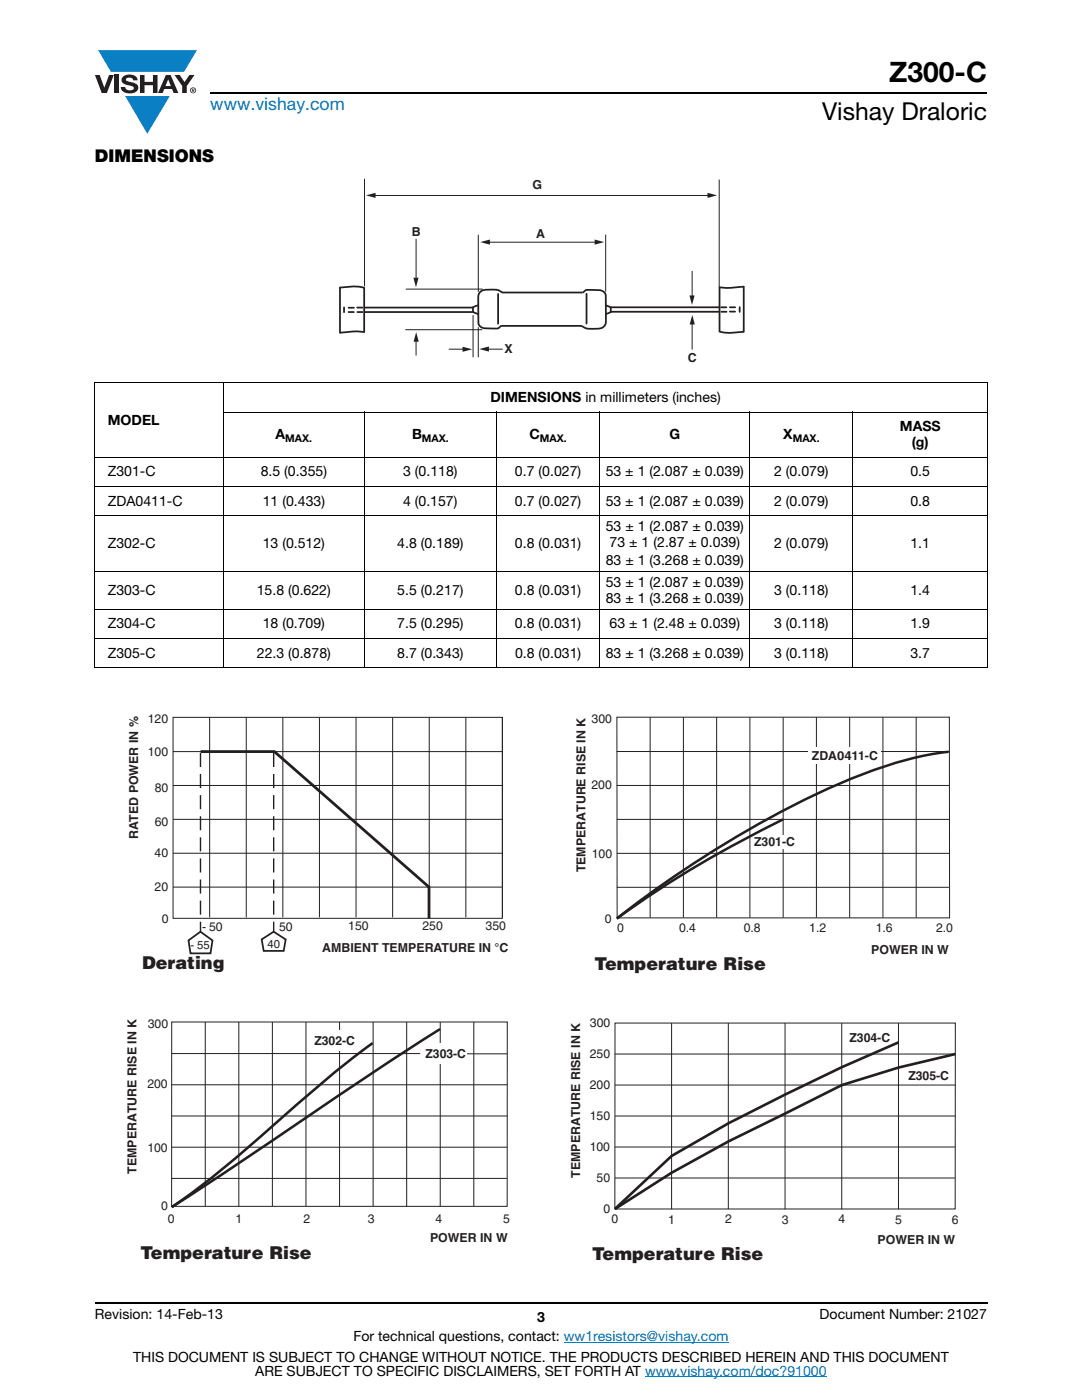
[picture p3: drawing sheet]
<svg xmlns="http://www.w3.org/2000/svg" width="216mm" height="279mm" viewBox="0 0 216 279" stroke-linecap="round" stroke-linejoin="round" font-family="sans-serif">
<g fill="#0a7fc3">
<path d="M19.6 10h19.7l-2.6 4.3h-1.1h-13.5z"/>
<path d="M25 19.2h8.9l-4.5 7.5z"/>
</g>
<g fill="#231f20">
<path d="M18.9 15h1l.9 2.5 1-2.5h.9l-1.4 3.6h-1z"/>
<path d="M22.9 15h.9v3.6h-.9z"/>
<path d="M24.6 15.3a2.1 2.1 0 0 1 2.8 .3l.1 .4h-.9a.79 .79 0 0 0-.7-.5 .79 .79 0 0 0-.8 .4l.3 .3 1 .2a1.08 1.08 0 0 1 1.2 1 1.08 1.08 0 0 1-1.1 1.2 1.73 1.73 0 0 1-2.4-1.2h.9a.96 .96 0 0 0 .8 .6 .96 .96 0 0 0 .9-.4 1.31 1.31 0 0 0-1.2-.6 1.03 1.03 0 0 1-1.1-.6 1.03 1.03 0 0 1 .2-1.1z"/>
<path d="M27.9 15h.9v1.3h1.7v-1.3h.9v3.6h-.9v-1.6h-1.7v1.6h-.9z"/>
<path d="M34.8 15h1.1l.9 1.4 1-1.4h1l-1.5 2.2v1.4h-.9v-1.4z"/>
<path d="M33.6 15.9l.5 1.3h-1.1zM33.1 15l-1.6 3.6h1l.3-.8h1.5l.3 .8h1l-1.6-3.6z"/>
<path d="M38.1 18a.46 .46 0 0 1 .9 0 .46 .46 0 0 1-.9 0zM37.9 18a.6 .6 0 0 0 1.2 0 .6 .6 0 0 0-1.2 0z"/>
<path d="M38.4 17.8h.2v.2h-.2zM38.3 17.7v.7h.1v-.3l.4 .3-.2-.3 .2-.2-.1-.2z"/>
</g>
<path d="M42 18.6h155M18.9 260h178.1" fill="none" stroke="#000" stroke-width=".36"/>
<path d="M112.5 267.9h32.9M128.7 274.8h36.3" fill="none" stroke="#007ec4" stroke-width=".2"/>
<g fill="none" stroke="#000" stroke-width=".2">
<path d="M18.9 76.4h178.2M18.9 76.5v56.6M44.6 76.3v57M197.1 76.5v56.6M18.9 91.2h178.2M18.9 97.1h178.2M44.5 82.3h152.6M72.7 82.2v51.1M99.1 82.2v51.1M119.7 82.2v51.1M149.6 82.2v51.1M170.2 82.2v51.1"/>
<path d="M18.9 102.9h178.2M18.9 114h178.2M18.9 121.6h178.2M18.9 127.4h178.2M18.9 133.2h178.2"/>
</g>
<path d="M67.7 35.7h80.9v37.2h-80.9z" fill="#fff"/>
<g fill="none" stroke="#231f20" stroke-width=".35">
<path d="M67.8 57.4l1.7-.2a7.8 7.8 0 0 1 3.2 .3M67.8 57.3v9.2M72.7 57.3v9M99.4 58.7v5.9M100.2 58.4l16.2-.1a1.3 1.3 0 0 1 1.5-.4h1.1a1.43 1.43 0 0 1 1.9 1.5v3.9a1.98 1.98 0 0 1-.5 2 6 6 0 0 1-3.8 .1l-.6-.4M100.2 58.4a4.7 4.7 0 0 0-3.9-.4 1.43 1.43 0 0 0-.9 1.5l.1 3.9a1.86 1.86 0 0 0 .5 1.9 9.1 9.1 0 0 0 3.5 .2l.6-.5M117 58.6v6M143.6 57.3v9M148.4 57.1v9.2M148.5 57.2h-.4a15.8 15.8 0 0 1-4.6 .1M68.7 61.4v.9M69.5 62.3h1.1"/>
<path d="M69.6 61.4h1M71.3 61.4h1M71.3 62.3h1.1M72.7 62.3h21.6M72.8 61.4h21.5M72.8 66.3a18.2 18.2 0 0 0-5 .1M95.5 60.9l-1.1 .4v1l1.1 .4M100 65h16.1M120.8 60.9l1.1 .4v1l-1.1 .4M121.9 62.2h21.6M121.9 61.3h21.6M143.5 66.1a12 12 0 0 0 5 .1"/>
<path d="M143.9 61.3h1M143.9 62.2h1.1M145.6 62.2h1.1M145.6 61.3h1.1M147.6 61.3v1"/>
</g>
<path d="M83 47.7v8.1M95.4 46.8v11.4M120.9 46.8v11.4" fill="none" stroke="#231f20" stroke-width=".2"/>
<path d="M82.5 55.4h1l-.5 1.9z" fill="#231f20"/>
<path d="M74.6 39h66.9M81 57.7h15.3M80.9 65.8h15.3" fill="none" stroke="#231f20" stroke-width=".2"/>
<g fill="#231f20">
<path d="M73 39l1.9-.5v1z"/>
<path d="M141.2 38.5l1.9 .5-1.9 .5z"/>
</g>
<path d="M72.7 35.7v21.4M143.5 35.8v21.5M97.4 48.3h21.6M94.4 62.9v8.4M95.4 65.3v6" fill="none" stroke="#231f20" stroke-width=".2"/>
<g fill="#231f20">
<path d="M95.8 48.3l2-.5v1z"/>
<path d="M118.7 47.8l1.9 .5-1.9 .5z"/>
</g>
<path d="M83 67.8v3.2" fill="none" stroke="#231f20" stroke-width=".2"/>
<path d="M83 66.3l.6 1.9h-1.1z" fill="#231f20"/>
<path d="M138.1 54.1v5.2" fill="none" stroke="#231f20" stroke-width=".2"/>
<path d="M137.6 59h1l-.5 1.9z" fill="#231f20"/>
<path d="M138.1 64.4v5.4" fill="none" stroke="#231f20" stroke-width=".2"/>
<path d="M138.1 62.8l.5 2h-1z" fill="#231f20"/>
<path d="M97.2 69.7h3.1" fill="none" stroke="#231f20" stroke-width=".2"/>
<path d="M95.6 69.7l2-.6v1.1z" fill="#231f20"/>
<path d="M89.5 69.7h3.1" fill="none" stroke="#231f20" stroke-width=".2"/>
<path d="M92.3 69.2l1.9 .5-1.9 .5z" fill="#231f20"/>
<path d="M25.4 142.2h76.1v52.1h-76.1z" fill="#fff"/>
<g fill="none" stroke="#231f20" stroke-width=".2">
<path d="M34.5 156.8h65.7M34.5 150h65.7M34.5 143.2h65.7v40.1h-65.7zM41.8 143.2v39.9M49.1 143.2v39.9M56.4 143.2v39.9M63.7 143.2v39.9M71 143.2v39.9M78.3 143.2v39.9M85.6 143.2v39.9M93 143.2v39.9M100.3 143.2v39.9"/>
<path d="M34.5 177h65.6M34.5 170.3h65.7M34.5 163.5h65.7"/>
</g>
<path d="M40 150h14.7l30.9 27v6.3" fill="none" stroke="#231f20" stroke-width=".55"/>
<path d="M40 150.3v35.6M54.6 150.3v35.6" fill="none" stroke="#231f20" stroke-width=".28" stroke-dasharray="2.8 1.4" stroke-linecap="butt"/>
<path d="M37.6 187.7l2.4-1.8 2.4 1.8-.4 2.6h-4zM52.2 187.5l2.4-1.6 2.4 1.6-.4 2.3h-4z" fill="none" stroke="#231f20" stroke-width=".35"/>
<path d="M114.7 139.8h75.5v54.6h-75.5z" fill="#fff"/>
<g fill="none" stroke="#231f20" stroke-width=".2">
<path d="M123.1 156.8h66.3M123.1 150h66.3M123.1 143.1h66.3l.1 40.1h-66.4zM129.7 143.1v40M136.4 143.1v40M143 143.1v40M149.6 143.1v40M156.3 143.1v40M162.9 143.1v40M169.5 143.1v40M176.2 143.1v40M182.8 143.1v40"/>
<path d="M123.1 177.1h66.2M123.1 170.3h66.3M123.1 163.5h66.3"/>
</g>
<path d="M189.3 150a80.1 80.1 0 0 0-23.3 7.1 215.8 215.8 0 0 0-42.9 26.2 220.1 220.1 0 0 1 33.2-19.8" fill="none" stroke="#231f20" stroke-width=".5"/>
<g fill="#fff">
<path d="M161.3 149.1h14.5v3.2h-14.5z"/>
<path d="M155.6 166.7h1.4v2.7h-1.4z"/>
<path d="M25.1 203h76.6v49.1h-76.6z"/>
</g>
<g fill="none" stroke="#231f20" stroke-width=".2">
<path d="M34.2 216.5h67M34.2 210.3h49.7M34.3 204h66.9v36.8h-67zM41 204v36.7M47.7 204v36.7M54.4 204v36.7M61.1 204v36.7M67.8 204v36.7M74.5 204v36.7M81.1 204v36.7M87.8 204v36.7M91 210.3h10.2"/>
<path d="M94.5 204v36.7M34.2 235.2h66.9M34.2 228.9h67M34.3 222.7h66.9"/>
</g>
<path d="M87.8 205.4a2108.9 2108.9 0 0 0-44.6 29.7l-8.9 5.8a230.1 230.1 0 0 0 23.7-19.3 218.7 218.7 0 0 1 16.4-13.4" fill="none" stroke="#231f20" stroke-width=".51"/>
<g fill="#fff">
<path d="M86.2 208.2h7v4h-7z"/>
<path d="M64 205.7h7v4h-7z"/>
<path d="M113.6 202.8h77.7v49.5h-77.7z"/>
</g>
<path d="M122.7 210.4h67.9M122.7 216.5h67.9M122.7 204.2h67.9v37.1h-67.9zM134 204.2v37.2M145.3 204.2v37.2M156.6 204.2v37.2M168 204.2v37.2M179.3 204.2v37.2M122.7 228.9h67.9M122.7 235.1h67.8M122.7 222.7h67.9" fill="none" stroke="#231f20" stroke-width=".2"/>
<path d="M179.3 208l-11.3 5-11.3 5.4-11.3 5.8-11.4 6.5-11.3 10.6 11.3-7.3 11.4-6.2 22.6-11.3 11.3-3.4 11.3-2.7" fill="none" stroke="#231f20" stroke-width=".53"/>
<text font-size="5.6" x="177.4" y="16.4">Z300-C</text>
<text font-size="4.9" x="164" y="24">Vishay Draloric</text>
<text font-size="3.5" fill="#007ec4" x="42" y="21.9">www.vishay.com</text>
<text font-size="3.5" x="18.9" y="32.3">DIMENSIONS</text>
<g font-size="3.5" fill="#231f20">
<text x="28.3" y="193.4">Derating</text>
<text x="118.6" y="193.5">Temperature Rise</text>
<text x="28" y="251.2">Temperature Rise</text>
<text x="118.1" y="251.4">Temperature Rise</text>
</g>
<g font-size="2.8">
<text x="97.9" y="80.3">DIMENSIONS in millimeters (inches)</text>
<text x="21.5" y="84.8">MODEL</text>
<text x="55" y="87.7">A</text>
<text x="82.2" y="87.7">B</text>
<text x="105.6" y="87.7">C</text>
<text x="133.6" y="87.7">G</text>
<text x="156.3" y="87.7">X</text>
<text x="179.6" y="86.1">MASS</text>
<text x="181.9" y="89.3">(g)</text>
<text x="21.5" y="95.1">Z301-C</text>
<text x="52" y="95.1">8.5 (0.355)</text>
<text x="80.4" y="95.1">3 (0.118)</text>
<text x="102.8" y="95.1">0.7 (0.027)</text>
<text x="120.9" y="95.1">53 ± 1 (2.087 ± 0.039)</text>
<text x="154.5" y="95.1">2 (0.079)</text>
<text x="181.7" y="95.1">0.5</text>
<text x="21.5" y="100.9">ZDA0411-C</text>
<text x="52.4" y="100.9">11 (0.433)</text>
<text x="80.4" y="100.9">4 (0.157)</text>
<text x="102.7" y="100.9">0.7 (0.027)</text>
<text x="120.9" y="100.9">53 ± 1 (2.087 ± 0.039)</text>
<text x="154.5" y="100.9">2 (0.079)</text>
<text x="181.7" y="100.9">0.8</text>
<text x="120.9" y="106">53 ± 1 (2.087 ± 0.039)</text>
<text x="21.5" y="109.4">Z302-C</text>
<text x="52.4" y="109.4">13 (0.512)</text>
<text x="79.3" y="109.4">4.8 (0.189)</text>
<text x="102.8" y="109.4">0.8 (0.031)</text>
<text x="120.9" y="112.7">83 ± 1 (3.268 ± 0.039)</text>
<text x="121.6" y="109.2">73 ± 1 (2.87 ± 0.039)</text>
<text x="154.5" y="109.4">2 (0.079)</text>
<text x="181.7" y="109.4">1.1</text>
<text x="21.5" y="118.7">Z303-C</text>
<text x="51.2" y="118.7">15.8 (0.622)</text>
<text x="79.2" y="118.7">5.5 (0.217)</text>
<text x="102.8" y="118.7">0.8 (0.031)</text>
<text x="120.9" y="117.1">53 ± 1 (2.087 ± 0.039)</text>
<text x="154.5" y="118.7">3 (0.118)</text>
<text x="181.7" y="118.7">1.4</text>
<text x="21.5" y="125.4">Z304-C</text>
<text x="52.4" y="125.4">18 (0.709)</text>
<text x="79.3" y="125.4">7.5 (0.295)</text>
<text x="102.8" y="125.4">0.8 (0.031)</text>
<text x="120.9" y="120.3">83 ± 1 (3.268 ± 0.039)</text>
<text x="121.6" y="125.4">63 ± 1 (2.48 ± 0.039)</text>
<text x="154.5" y="125.4">3 (0.118)</text>
<text x="181.7" y="125.4">1.9</text>
<text x="21.5" y="131.2">Z305-C</text>
<text x="51.2" y="131.2">22.3 (0.878)</text>
<text x="79.3" y="131.2">8.7 (0.343)</text>
<text x="102.8" y="131.2">0.8 (0.031)</text>
<text x="120.9" y="131.2">83 ± 1 (3.268 ± 0.039)</text>
<text x="154.5" y="131.2">3 (0.118)</text>
<text x="181.7" y="131.2">3.7</text>
<text x="18.9" y="263.3">Revision: 14-Feb-13</text>
<text x="107.2" y="263.8">3</text>
<text x="163.6" y="263.3">Document Number: 21027</text>
<text x="70.5" y="267.7">For technical questions, contact: ww1resistors@vishay.com</text>
<text x="26.5" y="271.7">THIS DOCUMENT IS SUBJECT TO CHANGE WITHOUT NOTICE. THE PRODUCTS DESCRIBED HEREIN AND THIS DOCUMENT</text>
<text x="50.9" y="274.6">ARE SUBJECT TO SPECIFIC DISCLAIMERS, SET FORTH AT www.vishay.com/doc?91000</text>
</g>
<g font-size="2.5" fill="#231f20">
<text x="106.3" y="37.8">G</text>
<text x="82.2" y="47.1">B</text>
<text x="107" y="47.5">A</text>
<text x="100.7" y="70.5">X</text>
<text x="137.2" y="72.3">C</text>
<text x="29.5" y="144.4">120</text>
<text x="118" y="144.2">300</text>
<text x="29.5" y="150.9">100</text>
<text x="162" y="151.7">ZDA0411-C</text>
<text x="30.9" y="158.1">80</text>
<text x="118" y="157.5">200</text>
<text x="27.6" y="167.4" transform="rotate(-90 27.6 167.4)">RATED POWER IN %</text>
<text x="30.9" y="164.8">60</text>
<text x="30.8" y="171">40</text>
<text x="118.1" y="171.1">100</text>
<text x="150.5" y="168.8">Z301-C</text>
<text x="30.8" y="177.9">20</text>
<text x="116.8" y="174.1" transform="rotate(-90 116.8 174.1)">TEMPERATURE RISE IN K</text>
<text x="32.3" y="184.2">0</text>
<text x="40.3" y="185.9">- 50</text>
<text x="55.7" y="185.9">50</text>
<text x="69.5" y="185.7">150</text>
<text x="84.3" y="185.7">250</text>
<text x="96.9" y="185.7">350</text>
<text x="120.7" y="184.2">0</text>
<text x="123.1" y="186">0</text>
<text x="135.5" y="186">0.4</text>
<text x="148.4" y="185.9">0.8</text>
<text x="161.5" y="185.9">1.2</text>
<text x="174.7" y="186">1.6</text>
<text x="186.8" y="186">2.0</text>
<text x="64.3" y="190">AMBIENT TEMPERATURE IN °C</text>
<text x="173.9" y="190.4">POWER IN W</text>
<text x="29.5" y="205.2">300</text>
<text x="62.7" y="208.6">Z302-C</text>
<text x="117.7" y="204.9">300</text>
<text x="169.5" y="207.9">Z304-C</text>
<text x="84.9" y="211.2">Z303-C</text>
<text x="117.7" y="211.1">250</text>
<text x="181.3" y="215.6">Z305-C</text>
<text x="29.4" y="217.1">200</text>
<text x="117.7" y="217.3">200</text>
<text x="117.7" y="223.5">150</text>
<text x="29.4" y="229.8">100</text>
<text x="117.7" y="229.7">100</text>
<text x="27.3" y="234.2" transform="rotate(-90 27.3 234.2)">TEMPERATURE RISE IN K</text>
<text x="115.7" y="235" transform="rotate(-90 115.7 235)">TEMPERATURE RISE IN K</text>
<text x="119" y="235.9">50</text>
<text x="32.1" y="241.5">0</text>
<text x="33.5" y="244.1">0</text>
<text x="47" y="244.1">1</text>
<text x="60.5" y="244.1">2</text>
<text x="73.4" y="244.1">3</text>
<text x="86.9" y="244.1">4</text>
<text x="100.4" y="244.1">5</text>
<text x="120.4" y="242.1">0</text>
<text x="122" y="244.2">0</text>
<text x="133.3" y="244.2">1</text>
<text x="144.7" y="244">2</text>
<text x="156" y="244.2">3</text>
<text x="167.3" y="244.2">4</text>
<text x="178.6" y="244.2">5</text>
<text x="189.9" y="244.2">6</text>
<text x="85.8" y="247.9">POWER IN W</text>
<text x="175.1" y="248.2">POWER IN W</text>
</g>
<g font-size="2.3" fill="#231f20">
<text x="38" y="189.4">- 55</text>
<text x="53.4" y="189.1">40</text>
</g>
<g font-size="2.1">
<text x="56.9" y="88.2">MAX.</text>
<text x="84.2" y="88.2">MAX.</text>
<text x="107.7" y="88.2">MAX.</text>
<text x="158.2" y="88.2">MAX.</text>
</g>
</svg>
